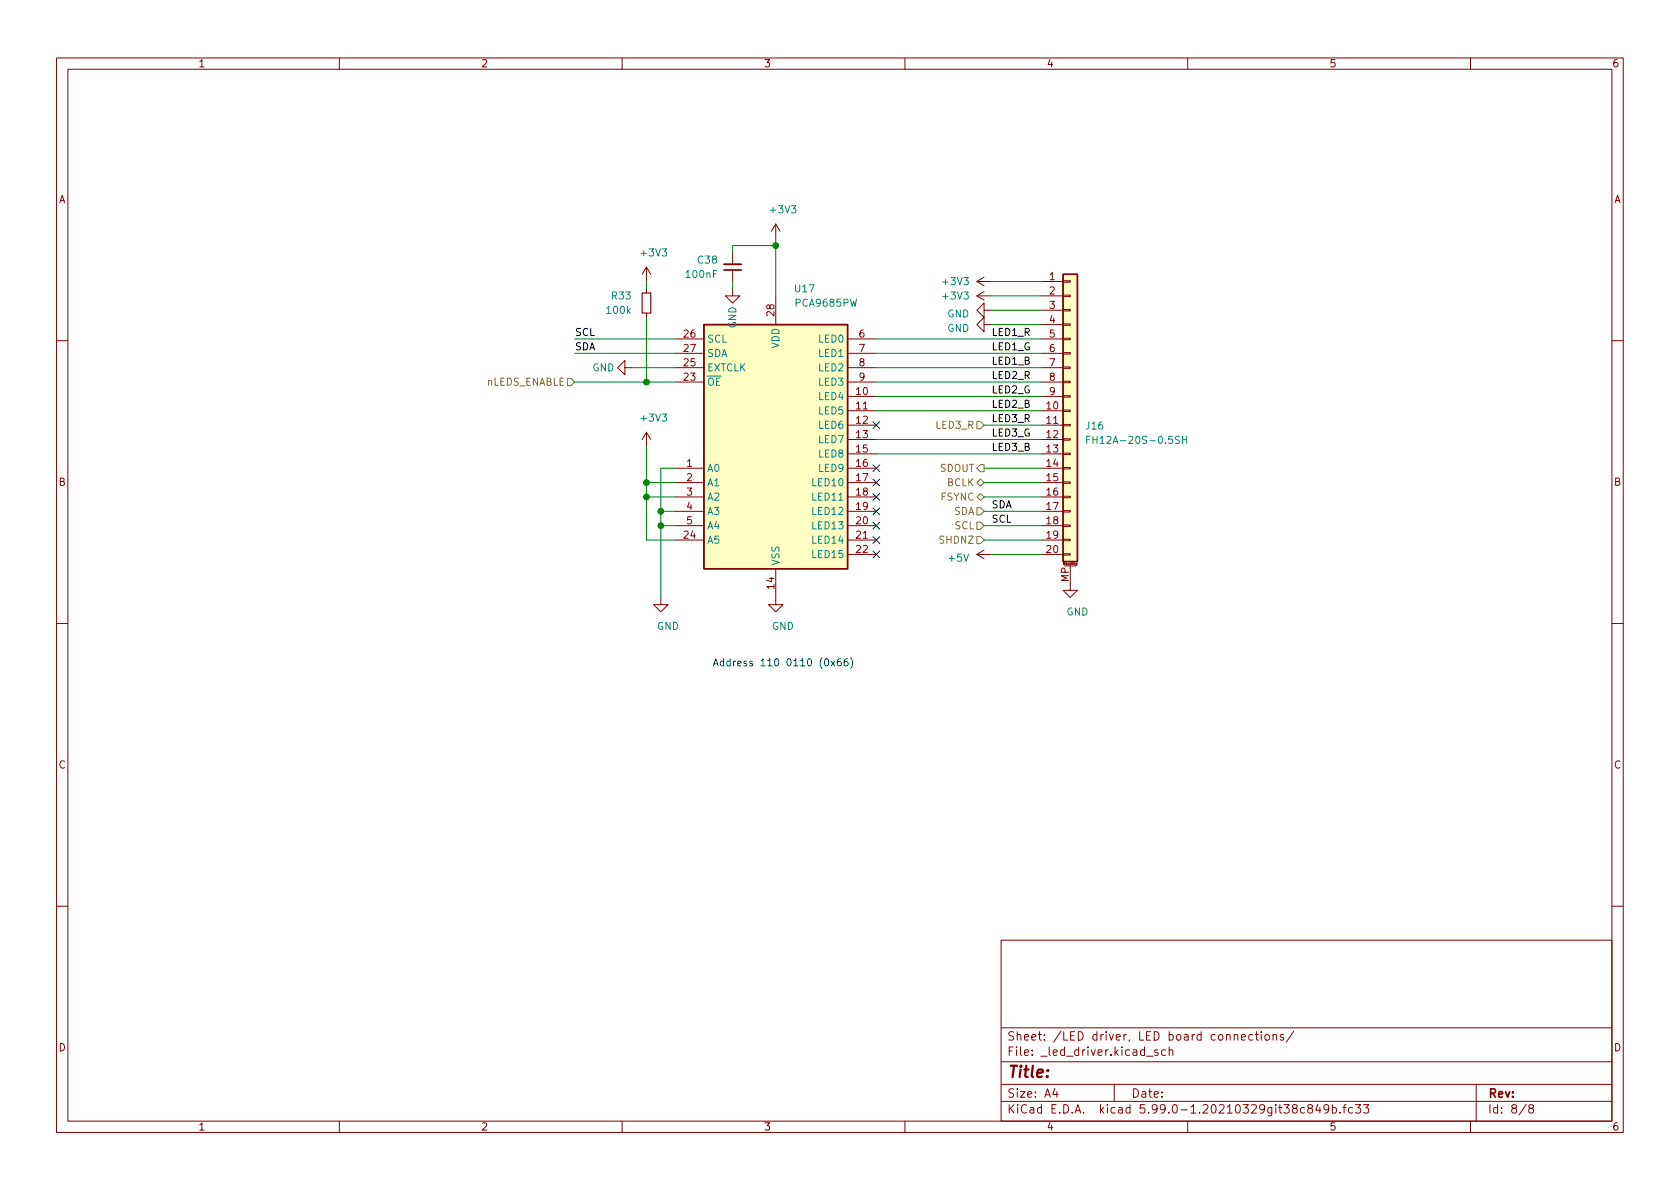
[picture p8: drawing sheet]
<svg xmlns="http://www.w3.org/2000/svg" width="297mm" height="210mm" viewBox="0 0 297 210" stroke-linecap="round" stroke-linejoin="round" font-family="sans-serif">
<g fill="none" stroke="#840000" stroke-width=".18">
<path d="M10 10.2h277v190.1h-277zM12 12.2h273v186.1h-273zM60 10.2v2M110 10.2v2M160 10.2v2M210 10.2v2M260 10.2v2M137.2 39.6v2.6M137.2 39.6l-.8 1.3M137.2 39.6l.7 1.3M114.3 47.2v2.6M114.3 51v.8"/>
<path d="M114.3 55.4v.7M114.3 47.2l-.8 1.3M114.3 47.2l.8 1.3M119.4 59.9h5.1M129.5 51v1.3h1.3l-1.3 1.3-1.2-1.3h1.2M129.5 44.7v2M129.5 47.7v2.1M137.2 52.3v5.1M149.9 59.9h5M172.7 52.3l1.3 .8M172.7 52.3h2.6M172.7 49.8l1.3 .7"/>
<path d="M172.7 49.8h2.6M174 57.4v-1.3l-1.3 1.3 1.3 1.3v-1.3h1.3M174 54.9v-1.3l-1.3 1.3 1.3 1.2v-1.2h1.3M174 51.6l-1.3 .7M174 49l-1.3 .8M184.1 52.3h3.9M184.1 49.8h3.9M184.1 54.9h3.9M184.1 57.4h3.9M184.1 59.9h3.9M188 59.8h1.2v.3h-1.2zM188 57.3h1.2v.2h-1.2z"/>
<path d="M188 54.7h1.2v.3h-1.2zM188 52.2h1.2v.2h-1.2zM188 49.7h1.2v.2h-1.2zM10 60.2h2M110.5 65v-1.3l-1.3 1.3 1.3 1.3v-1.3h1.3M114.3 76.4v2.6M114.3 76.4l-.8 1.3M114.3 76.4l.8 1.3M119.4 62.5h5.1M119.4 65h5.1M119.4 67.6h5.1M149.9 72.6h5"/>
<path d="M149.9 75.2h5M149.9 77.7h5M149.9 62.5h5M149.9 65h5M149.9 67.6h5M149.9 70.1h5M184.1 72.6h3.9M184.1 75.2h3.9M184.1 77.7h3.9M184.1 62.5h3.9M184.1 65h3.9M184.1 67.6h3.9"/>
<path d="M184.1 70.1h3.9M188 77.6h1.2v.2h-1.2zM188 75.1h1.2v.2h-1.2zM188 72.5h1.2v.3h-1.2zM188 70h1.2v.2h-1.2zM188 67.4h1.2v.3h-1.2zM188 64.9h1.2v.2h-1.2zM188 62.4h1.2v.2h-1.2zM285 60.2h2M119.4 82.8h5.1M119.4 85.3h5.1M119.4 87.9h5.1"/>
<path d="M119.4 90.4h5.1M119.4 93h5.1M119.4 95.5h5.1M149.9 98h5M149.9 80.3h5M149.9 82.8h5M149.9 85.3h5M149.9 87.9h5M149.9 90.4h5M149.9 93h5M149.9 95.5h5M172.7 98l1.3 .8"/>
<path d="M172.7 98h2.6M174 97.3l-1.3 .7M184.1 98h3.9M184.1 80.3h3.9M184.1 82.8h3.9M184.1 85.3h3.9M184.1 87.9h3.9M184.1 90.4h3.9M184.1 93h3.9M184.1 95.5h3.9M188 97.9h1.2v.3h-1.2zM188 95.4h1.2v.2h-1.2z"/>
<path d="M188 92.8h1.2v.3h-1.2zM188 90.3h1.2v.2h-1.2zM188 87.8h1.2v.2h-1.2zM188 85.2h1.2v.3h-1.2zM188 82.7h1.2v.2h-1.2zM188 80.1h1.2v.3h-1.2zM190.4 99.6v.3l-.1 .1M190.4 99.6l-.2 .1 .1 .1h.1M10 110.2h2M116.8 105.7v1.2h1.3l-1.3 1.3-1.2-1.3h1.2M137.2 100.6v6.3h1.2l-1.2 1.3-1.3-1.3h1.3M188.2 100.1h2"/>
<path d="M189.2 100.1v4.3h1.3l-1.3 1.3-1.2-1.3h1.2M285 110.2h2M10 160.2h2M177 166.3h108v32h-108zM285 160.2h2M60 198.3v2M110 198.3v2M160 198.3v2M177 194.8h108M177 191.8h108M177 187.8h108M177 181.8h108"/>
<path d="M186.5 192.5l-.4 1h1M186.9 193v1M197 191.8v3M202.7 186.8h1.2M204.7 185.7l-.3-.1-.3 .2 .1 .3 .5 .1v.4h-.6M206.1 185.7l-.5-.1-.2 .3v.4l.1 .3h.6M206.7 185.8l.2-.2 .4 .1 .1 .9M206.7 185.1v1.5M210 198.3v2M219.5 183.4l.7-.1-.1-.3-.4-.1-.2 .2 .1 .8h.5M221.5 183l-.4-.1-.3 .3v.4l.1 .3h.6M221.9 182.9h.6"/>
<path d="M222.1 182.4v1.3l.4 .2M223 182.4v.2M223 182.9v1M223.8 183l.3-.1 .3 .3v.4l-.3 .3h-.3l-.2-.3v-.4zM225.1 183.1l.2-.2 .3 .1 .1 .9M225.1 182.9v1M226.9 183l-.3-.1-.2 .2v.3l.5 .1v.4h-.5M228.7 182.4l-1.3 1.9M230.6 195.9l-.4-.1-.3 .3v.4l.2 .3h.5M231.5 196l-.3-.3 .1-.2 .2-.2 .4 .1 .2 .2-.1 .2-.6 .2-.2 .3 .1 .4 .2 .1h.4l.2-.3-.1-.4-.2-.1M233 195.3l-.4 1h1M233.4 195.8v1"/>
<path d="M234.9 196l-.3 .3h-.2l-.3-.3 .1-.6 .4-.1 .3 .2a.99 .99 0 0 1-.4 1.3h-.3M235.6 195.9l.4-.1 .3 .3v.4l-.2 .3h-.5M235.6 195.3v1.5M236.9 196.7v.1M237.4 195.8h.6M238 195.3l-.4 .2v1.3M239.1 195.9l-.4-.1-.3 .3v.4l.2 .3h.5M239.6 195.3h1l-.5 .6 .4 .1v.7l-.2 .1h-.4l-.3-.1M241.1 195.3h.9l-.5 .6 .4 .1v.7l-.2 .1h-.4l-.2-.1M260 198.3v2M261 191.8v6.5M269.9 195.3l-1.3 1.9"/>
<path d="M270.6 196l-.3-.3 .1-.2 .2-.2 .4 .1 .2 .2-.1 .2-.7 .2-.1 .3v.2l.3 .3h.4l.2-.3-.1-.4-.2-.1"/>
</g>
<g fill="#ffffc2" stroke="#ffffc2" stroke-width=".18">
<path d="M188 48.5h2.5v50.8h-2.5z"/>
<path d="M124.5 57.4h25.4v43.2h-25.4z"/>
</g>
<path d="M124.5 57.4h25.4v43.2h-25.4zM188 48.5h2.5v50.8h-2.5z" fill="none" stroke="#840000" stroke-width=".25"/>
<path d="M192.2 77.8h.4M192.8 77.1h-.6v1.3M209.1 77.8h.7M209.1 77.1v1.3M209.8 77.1v1.3" fill="none" stroke="#008484" stroke-width=".18"/>
<path d="M113.5 51.8h1.6v3.6h-1.6z" fill="none" stroke="#840000" stroke-width=".2"/>
<path d="M128 46.7h3.1" fill="none" stroke="#840000" stroke-width=".33"/>
<path d="M128 47.7h3.1" fill="none" stroke="#840000" stroke-width=".3"/>
<path d="M100.3 66.9h.7l.6 .7-.6 .6h-.7zM172.7 74.5h.7l.6 .7-.6 .6h-.7zM172.7 92.3h.7l.6 .7-.6 .6h-.7zM172.7 94.9h.7l.6 .6-.6 .6h-.7zM172.7 85.3l.7-.6 .6 .6-.6 .7zM172.7 87.9l.7-.7 .6 .7-.6 .6zM172.7 89.8h.7l.6 .6-.6 .7h-.7zM173.4 82.2h.6v1.2h-.6l-.7-.6z" fill="none" stroke="#848400" stroke-width=".18"/>
<path d="M126.1 117.8l.5-1.3 .4 1.3M126.3 117.4h.6M128 117l-.4-.1-.3 .3 .2 .5h.5M128 116.5v1.3M129.1 117l-.4-.1-.2 .3 .1 .5h.5M129.1 116.5v1.3M129.7 116.9v.9M130.1 116.9l-.4 .3" fill="none" stroke="#0000c2" stroke-width=".18"/>
<g fill="none" stroke="#008400" stroke-width=".18">
<path d="M101.6 59.9h17.8M114.3 49.8v1.2M114.3 56.1v11.5M129.5 49.8v1.2M137.2 43.4h-7.7v1.3M137.2 42.2v10.1M154.9 59.9h29.2M175.3 49.8h8.8M175.3 52.3h8.8M175.3 54.9h8.8M175.3 57.4h8.8M101.6 62.5h17.8"/>
<path d="M101.6 67.6h17.8M111.8 65h7.6M114.3 79v16.5h5.1M154.9 62.5h29.2M154.9 65h29.2M154.9 67.6h29.2M154.9 72.6h29.2M154.9 77.7h29.2M154.9 70.1h29.2M174 75.2h10.1M114.3 85.3h5.1M114.3 87.9h5.1"/>
<path d="M116.8 93h2.6M116.8 90.4h2.6M119.4 82.8h-2.6v22.9M154.9 80.3h29.2M174 82.8h10.1M174 85.3h10.1M174 95.5h10.1M174 93h10.1M174 90.4h10.1M174 87.9h10.1M175.3 98h8.8"/>
</g>
<g fill="none" stroke="#000084" stroke-width=".18">
<path d="M154.3 74.6l1.2 1.2M155.5 74.6l-1.2 1.2M154.3 97.4l1.2 1.2M154.3 94.9l1.2 1.2M154.3 92.3l1.2 1.3M154.3 89.8l1.2 1.2M154.3 87.3l1.2 1.2M154.3 82.2l1.2 1.2M154.3 84.7l1.2 1.2M155.5 97.4l-1.2 1.2M155.5 94.9l-1.2 1.2M155.5 92.3l-1.2 1.3"/>
<path d="M155.5 89.8l-1.2 1.2M155.5 87.3l-1.2 1.2M155.5 82.2l-1.2 1.2M155.5 84.7l-1.2 1.2"/>
</g>
<g fill="#008400" stroke="#008400" stroke-width=".18">
<circle cx="114.3" cy="85.3" r=".51"/>
<circle cx="114.3" cy="67.6" r=".51"/>
<circle cx="114.3" cy="87.9" r=".51"/>
<circle cx="116.8" cy="90.4" r=".51"/>
<circle cx="116.8" cy="93" r=".51"/>
<circle cx="137.2" cy="43.4" r=".51"/>
</g>
<text font-size="2.8" fill="#840000" x="178" y="190.6">Title:</text>
<g font-size="2.1" fill="#840000">
<text x="178" y="184">Sheet: /LED driver, LED board connections/</text>
<text x="178" y="186.7">File: _led_driver.kicad_sch</text>
<text x="178" y="196.9">KiCad E.D.A. kicad 5.99.0-1.20210329git38c849b.fc33</text>
<text x="178" y="194.1">Size: A4</text>
<text x="200" y="194.1">Date:</text>
<text x="263" y="194.1">Rev:</text>
<text x="263" y="196.9">Id: 8/8</text>
</g>
<g font-size="1.8" fill="#840000">
<text x="35" y="11.9">1</text>
<text x="85" y="11.9">2</text>
<text x="135" y="11.9">3</text>
<text x="185" y="11.9">4</text>
<text x="235" y="11.9">5</text>
<text x="285" y="11.9">6</text>
<text x="10.3" y="35.9">A</text>
<text x="285.3" y="35.9">A</text>
<text x="185.6" y="49.5">1</text>
<text x="185.6" y="52.1">2</text>
<text x="120.9" y="59.7">26</text>
<text x="136.9" y="55.8" transform="rotate(-90 136.9 55.8)">28</text>
<text x="151.9" y="59.7">6</text>
<text x="185.6" y="54.6">3</text>
<text x="185.6" y="57.1">4</text>
<text x="185.6" y="59.7">5</text>
<text x="120.9" y="64.8">25</text>
<text x="120.9" y="62.2">27</text>
<text x="151.9" y="62.2">7</text>
<text x="151.9" y="64.8">8</text>
<text x="185.6" y="62.2">6</text>
<text x="185.6" y="64.8">7</text>
<text x="120.9" y="67.3">23</text>
<text x="151.4" y="69.8">10</text>
<text x="151.9" y="67.3">9</text>
<text x="185.6" y="67.3">8</text>
<text x="185.6" y="69.8">9</text>
<text x="151.4" y="72.4">11</text>
<text x="151.4" y="74.9">12</text>
<text x="151.4" y="77.5">13</text>
<text x="185.1" y="72.4">10</text>
<text x="185.1" y="74.9">11</text>
<text x="185.1" y="77.5">12</text>
<text x="121.4" y="82.5">1</text>
<text x="151.4" y="80">15</text>
<text x="151.4" y="82.5">16</text>
<text x="185.1" y="80">13</text>
<text x="185.1" y="82.5">14</text>
<text x="10.3" y="85.9">B</text>
<text x="121.4" y="85.1">2</text>
<text x="121.4" y="87.6">3</text>
<text x="151.4" y="85.1">17</text>
<text x="151.4" y="87.6">18</text>
<text x="185.1" y="85.1">15</text>
<text x="185.1" y="87.6">16</text>
<text x="285.3" y="85.9">B</text>
<text x="120.9" y="95.2">24</text>
<text x="121.4" y="90.2">4</text>
<text x="121.4" y="92.7">5</text>
<text x="151.4" y="90.2">19</text>
<text x="151.4" y="92.7">20</text>
<text x="151.4" y="95.2">21</text>
<text x="185.1" y="90.2">17</text>
<text x="185.1" y="92.7">18</text>
<text x="185.1" y="95.2">19</text>
<text x="151.4" y="97.8">22</text>
<text x="185.1" y="97.8">20</text>
<text x="136.9" y="104.1" transform="rotate(-90 136.9 104.1)">14</text>
<text x="189" y="102.9" transform="rotate(-90 189 102.9)">MP</text>
<text x="10.3" y="135.9">C</text>
<text x="285.3" y="135.9">C</text>
<text x="10.3" y="185.9">D</text>
<text x="285.3" y="185.9">D</text>
<text x="35" y="199.9">1</text>
<text x="85" y="199.9">2</text>
<text x="135" y="199.9">3</text>
<text x="185" y="199.9">4</text>
<text x="235" y="199.9">5</text>
<text x="285" y="199.9">6</text>
</g>
<g font-size="1.8" fill="#008484">
<text x="136.3" y="37.7">+3V3</text>
<text x="113.5" y="45.3">+3V3</text>
<text x="123.5" y="46.6">C38</text>
<text x="108.2" y="53">R33</text>
<text x="121.4" y="49.1">100nF</text>
<text x="140.6" y="51.7">U17</text>
<text x="166.8" y="53">+3V3</text>
<text x="166.8" y="50.4">+3V3</text>
<text x="107.4" y="55.5">100k</text>
<text x="130.2" y="58.1" transform="rotate(-90 130.2 58.1)">GND</text>
<text x="140.8" y="54.2">PCA9685PW</text>
<text x="167.5" y="58.7">GND</text>
<text x="167.5" y="56.1">GND</text>
<text x="104.7" y="65.7">GND</text>
<text x="125" y="65.7">EXTCLK</text>
<text x="125" y="60.6">SCL</text>
<text x="125" y="63.1">SDA</text>
<text x="137.8" y="61.6" transform="rotate(-90 137.8 61.6)">VDD</text>
<text x="144.8" y="60.6">LED0</text>
<text x="144.8" y="63.1">LED1</text>
<text x="144.8" y="65.7">LED2</text>
<text x="125" y="68.2">~OE</text>
<text x="144.8" y="70.7">LED4</text>
<text x="144.8" y="68.2">LED3</text>
<text x="113.5" y="74.5">+3V3</text>
<text x="144.8" y="73.3">LED5</text>
<text x="144.8" y="75.8">LED6</text>
<text x="192.1" y="75.9">J16</text>
<text x="125" y="83.4">A0</text>
<text x="144.8" y="78.4">LED7</text>
<text x="144.8" y="80.9">LED8</text>
<text x="144.8" y="83.4">LED9</text>
<text x="193.6" y="78.5">FH12A-20S-0.5SH</text>
<text x="125" y="86">A1</text>
<text x="125" y="88.5">A2</text>
<text x="143.8" y="86">LED10</text>
<text x="143.8" y="88.5">LED11</text>
<text x="125" y="91.1">A3</text>
<text x="125" y="93.6">A4</text>
<text x="143.8" y="91.1">LED12</text>
<text x="143.8" y="93.6">LED13</text>
<text x="125" y="96.1">A5</text>
<text x="137.8" y="100.1" transform="rotate(-90 137.8 100.1)">VSS</text>
<text x="143.8" y="96.1">LED14</text>
<text x="143.8" y="98.7">LED15</text>
<text x="167.8" y="99.3">+5V</text>
<text x="116.1" y="111.4">GND</text>
<text x="136.5" y="111.4">GND</text>
<text x="188.5" y="108.8">GND</text>
</g>
<g font-size="1.8">
<text x="101.6" y="59.4">SCL</text>
<text x="175.3" y="59.4">LED1_R</text>
<text x="101.6" y="61.9">SDA</text>
<text x="175.3" y="61.9">LED1_G</text>
<text x="175.3" y="64.5">LED1_B</text>
<text x="175.3" y="69.6">LED2_G</text>
<text x="175.3" y="67">LED2_R</text>
<text x="175.3" y="74.6">LED3_R</text>
<text x="175.3" y="77.2">LED3_G</text>
<text x="175.3" y="72.1">LED2_B</text>
<text x="175.3" y="79.7">LED3_B</text>
<text x="175.3" y="89.9">SDA</text>
<text x="175.3" y="92.4">SCL</text>
</g>
<g font-size="1.8" fill="#848400">
<text x="85.9" y="68.2">nLEDS_ENABLE</text>
<text x="165.6" y="75.8">LED3_R</text>
<text x="166.1" y="83.4">SDOUT</text>
<text x="166.3" y="88.5">FSYNC</text>
<text x="167.4" y="86">BCLK</text>
<text x="168.6" y="91.1">SDA</text>
<text x="168.8" y="93.6">SCL</text>
<text x="166.2" y="96.1">SHDNZ</text>
</g>
<text font-size="1.8" fill="#0000c2" x="130.6" y="117.8">Address 110 0110 (0x66)</text>
<text font-size=".5" fill="#840000" x="188" y="99.9">Mounting</text>
</svg>
